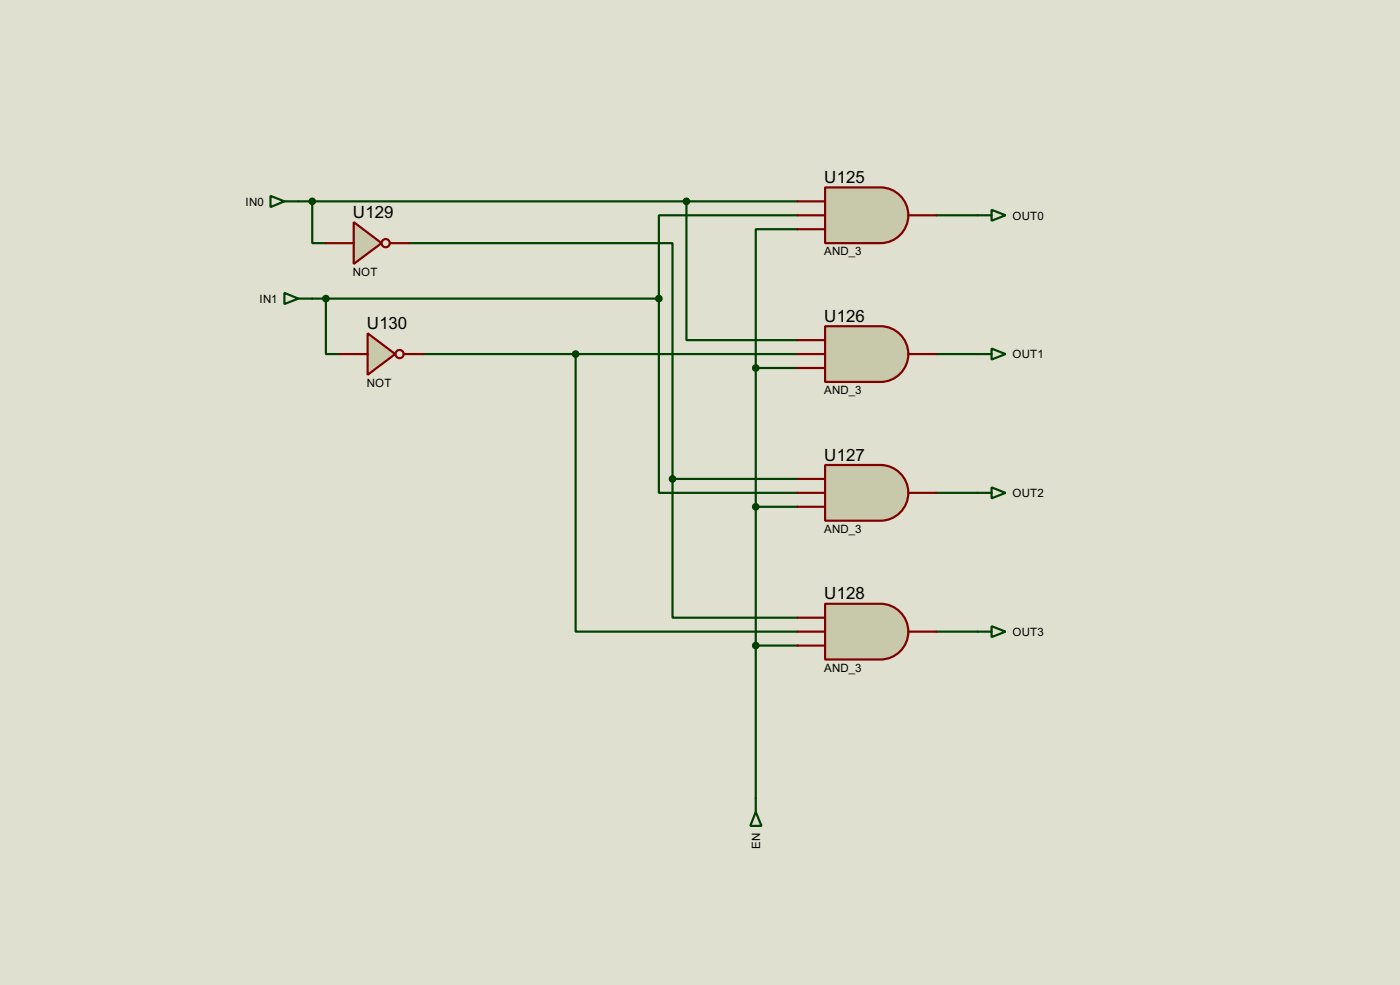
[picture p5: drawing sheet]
<svg xmlns="http://www.w3.org/2000/svg" width="256mm" height="180mm" viewBox="0 0 256 180" stroke-linecap="round" stroke-linejoin="round" font-family="sans-serif">
<path d="M0 0h256.5v180.3h-256.5z" fill="#e0e0d0"/>
<g fill="none" stroke="#004000" stroke-width=".4">
<path d="M49.6 35.9l2.5 1-2.5 1zM52.1 36.9h94M57.2 36.9v7.6h2.5M125.8 36.9v25.4h20.3M146.1 39.4h-25.4v15.3M171.5 39.4h7.6M52.1 53.6l2.6 1.1-2.6 1zM54.7 54.7h66M59.7 54.7v10.1h2.6M75 44.5h48.2v43.2M120.7 54.7v35.5h25.4M146.1 42h-7.6v25.4"/>
<path d="M77.5 64.8h68.6M105.5 64.8v50.8h40.6M138.5 67.4h7.6M138.5 67.4v81.2M171.5 64.8h7.6M123.2 87.7v25.4h22.9M123.2 87.7h22.9M138.5 92.8h7.6M171.5 90.2h7.6M138.5 118.2h7.6M171.5 115.6h7.6M138.5 148.6l1 2.6h-2z"/>
</g>
<path d="M151.2 34.3h10.1a5.1 5.1 0 0 1 5.1 5.1 5.1 5.1 0 0 1-5.1 5.1h-10.1z" fill-rule="evenodd" fill="#c8c8aa" stroke="#800000" stroke-width=".4"/>
<path d="M146.1 36.9h5.1M146.1 39.4h5.1M166.4 39.4h5.1M146.1 42h5.1" fill="none" stroke="#800000" stroke-width=".4"/>
<path d="M151.2 59.7h10.1a5.1 5.1 0 0 1 5.1 5.1 5.1 5.1 0 0 1-5.1 5.1h-10.1z" fill-rule="evenodd" fill="#c8c8aa" stroke="#800000" stroke-width=".4"/>
<path d="M146.1 62.3h5.1M146.1 64.8h5.1M146.1 67.4h5.1M166.4 64.8h5.1" fill="none" stroke="#800000" stroke-width=".4"/>
<path d="M151.2 85.1h10.1a5.1 5.1 0 0 1 5.1 5.1 5.1 5.1 0 0 1-5.1 5.1h-10.1z" fill-rule="evenodd" fill="#c8c8aa" stroke="#800000" stroke-width=".4"/>
<path d="M146.1 87.7h5.1M146.1 90.2h5.1M146.1 92.8h5.1M166.4 90.2h5.1" fill="none" stroke="#800000" stroke-width=".4"/>
<path d="M151.2 110.5h10.1a5.1 5.1 0 0 1 5.1 5.1 5.1 5.1 0 0 1-5.1 5.1h-10.1z" fill-rule="evenodd" fill="#c8c8aa" stroke="#800000" stroke-width=".4"/>
<path d="M146.1 113.1h5.1M146.1 115.6h5.1M146.1 118.2h5.1M166.4 115.6h5.1" fill="none" stroke="#800000" stroke-width=".4"/>
<g fill="#004000" stroke="#004000" stroke-width=".4">
<circle cx="138.4" cy="67.4" r=".5"/>
<circle cx="138.4" cy="92.8" r=".5"/>
<circle cx="138.4" cy="118.2" r=".5"/>
</g>
<path d="M64.8 40.7l5.1 3.8-5.1 3.8z" fill="#c8c8aa" stroke="#800000" stroke-width=".4"/>
<g fill="none" stroke="#800000" stroke-width=".4">
<path d="M59.7 44.5h5.1M71.4 44.5h3.6"/>
<circle cx="70.6" cy="44.5" r=".75"/>
</g>
<path d="M67.4 61l5 3.8-5 3.8z" fill="#c8c8aa" stroke="#800000" stroke-width=".4"/>
<g fill="none" stroke="#800000" stroke-width=".4">
<path d="M62.3 64.8h5.1M74 64.8h3.5"/>
<circle cx="73.2" cy="64.8" r=".75"/>
</g>
<g fill="#004000" stroke="#004000" stroke-width=".4">
<circle cx="125.7" cy="36.9" r=".5"/>
<circle cx="57.2" cy="36.9" r=".5"/>
<circle cx="123.2" cy="87.7" r=".5"/>
<circle cx="120.7" cy="54.7" r=".5"/>
<circle cx="59.7" cy="54.7" r=".5"/>
<circle cx="105.4" cy="64.8" r=".5"/>
</g>
<path d="M179.1 39.4h2.6M181.7 38.4l2.5 1-2.5 1zM179.1 64.8h2.6M181.7 63.8l2.5 1-2.5 1zM179.1 90.2h2.6M181.7 89.2l2.5 1-2.5 1zM179.1 115.6h2.6M181.7 114.6l2.5 1-2.5 1z" fill="none" stroke="#004000" stroke-width=".4"/>
<g font-size="3.5">
<text x="151" y="33.5">U125</text>
<text x="64.7" y="39.9">U129</text>
<text x="151" y="58.9">U126</text>
<text x="67.2" y="60.2">U130</text>
<text x="151" y="84.3">U127</text>
<text x="151" y="109.7">U128</text>
</g>
<g font-size="2.4">
<text x="45" y="37.7">IN0</text>
<text x="185.5" y="40.2">OUT0</text>
<text x="151" y="46.7">AND_3</text>
<text x="64.6" y="50.5">NOT</text>
<text x="47.5" y="55.4">IN1</text>
<text x="185.5" y="65.6">OUT1</text>
<text x="67.2" y="70.8">NOT</text>
<text x="151" y="72.1">AND_3</text>
<text x="185.5" y="91">OUT2</text>
<text x="151" y="97.5">AND_3</text>
<text x="185.5" y="116.4">OUT3</text>
<text x="151" y="122.9">AND_3</text>
<text x="139.3" y="155.4" transform="rotate(-90 139.3 155.4)">EN</text>
</g>
</svg>
